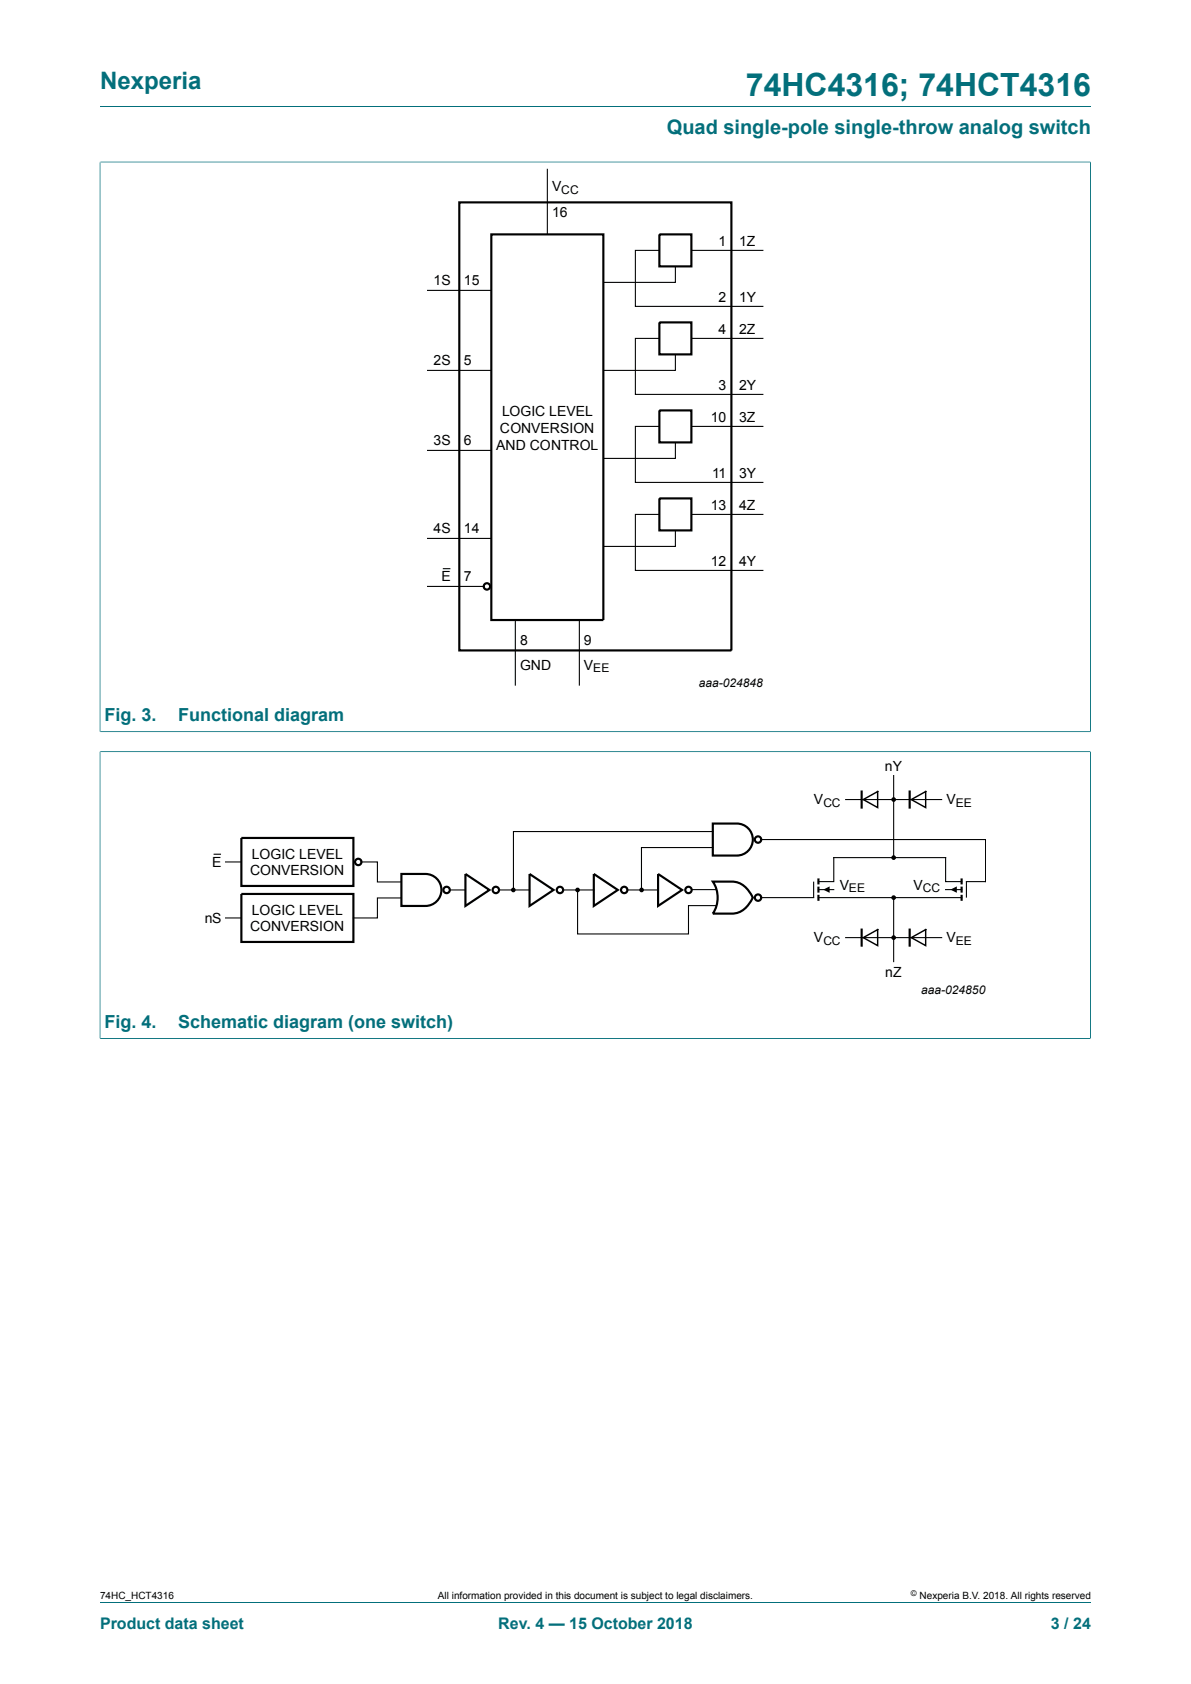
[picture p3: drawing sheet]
<svg xmlns="http://www.w3.org/2000/svg" width="210mm" height="297mm" viewBox="0 0 210 297" stroke-linecap="round" stroke-linejoin="round" font-family="sans-serif">
<path d="M17.6 18.8h174.8M17.6 28.6h174.7M17.6 28.5v100.6M192.3 28.5v100.6M17.6 129h174.7M17.6 132.6h174.7M17.6 132.5v50.7M192.3 132.5v50.7M17.6 183.1h174.7M17.6 282.6h174.8" fill="none" stroke="#036f7b" stroke-width=".18"/>
<g fill="none" stroke="#000" stroke-width=".38">
<path d="M81 35.7h48v79h-48zM86.6 41.3h19.8v68.1h-19.8zM116.3 56.9h5.6v5.6h-5.6zM116.3 41.3h5.6v5.7h-5.6zM116.3 72.4h5.6v5.6h-5.6zM116.3 87.9h5.6v5.6h-5.6zM151.9 139.6v2.8M160.4 139.6v2.8M42.6 147.8h19.7v8.5h-19.7zM42.6 157.7h19.7v8.4h-19.7zM70.8 154.1h4.2a2.82 2.82 0 0 1 2.8 2.9 2.82 2.82 0 0 1-2.8 2.8h-4.2zM82.1 154.1l4.2 2.9-4.2 2.8z"/>
<path d="M93.4 154.1l4.2 2.9-4.2 2.8zM104.7 154.1l4.2 2.9-4.2 2.8zM116 154.1l4.3 2.9-4.3 2.8zM125.7 155.5h3.4a4.1 4.1 0 0 1 3.6 2.8 4.4 4.4 0 0 1-3.6 2.8h-3.4a5.1 5.1 0 0 0 0-5.6zM125.7 145.2h4.2a2.82 2.82 0 0 1 2.8 2.9 2.82 2.82 0 0 1-2.8 2.8h-4.2zM144.3 154.9v1.1M144.3 156.4v1M144.3 157.8v1.1M169.6 154.9v1.1M169.6 156.4v1M169.6 157.8v1.1M151.9 164v2.8"/>
<path d="M160.4 164v2.8"/>
<circle cx="85.9" cy="103.4" r=".56"/>
<circle cx="63.2" cy="152" r=".56"/>
<circle cx="78.7" cy="157" r=".56"/>
<circle cx="87.4" cy="157" r=".56"/>
<circle cx="98.7" cy="157" r=".56"/>
<circle cx="110.1" cy="157" r=".56"/>
<circle cx="121.4" cy="157" r=".56"/>
<circle cx="133.7" cy="148.1" r=".56"/>
<circle cx="133.7" cy="158.3" r=".56"/>
</g>
<g fill="none" stroke="#000" stroke-width=".19">
<path d="M96.5 29.8v11.5M75.3 51.2h11.3M116.3 59.7h-4.3v9.9h22.6M116.3 44.2h-4.3v9.8h22.6M119.1 47v2.8h-12.7M121.9 59.7h12.7M121.9 44.2h12.7M75.3 79.4h11.3M75.3 65.3h11.3M116.3 75.2h-4.3v9.9h22.6M119.1 78v2.8h-12.7M119.1 62.5v2.8h-12.7"/>
<path d="M121.9 75.2h12.7M75.3 95h11.3M116.3 90.7h-4.3v9.9h22.6M119.1 93.5v2.9h-12.7M121.9 90.7h12.7M75.3 103.4h10.1M78.1 100.3h1.3M90.9 109.4v11.5M102.2 109.4v11.5M157.6 136.8v14.5M37.7 150.7h1.3M39.7 152h2.9"/>
<path d="M63.7 152h2.8v3.5h4.3M70.8 158.4h-4.3v3.5h-4.2M79.3 157h2.8M88 157h5.4M99.3 157h5.4M101.8 157v7.7h19.6v-5h4.8M110.6 157h5.4M122 156.9h4.2M125.7 146.7h-35.2v10.3M125.7 149.5h-12.6v7.5M134.2 148.1h39.6v7.4h-3.4v2.8M143.5 155.5v2.8h-9.2"/>
<path d="M144.3 155.5h2.7v-4.2h19.7v4.2h2.9M144.3 156.9h2.7M144.3 158.3h25.3M149.1 141h16.9M157.6 158.3v11.3M166.7 156.9h2.9M39.7 161.9h2.9M149.1 165.4h16.9"/>
</g>
<g fill="#000">
<path d="M145.2 156.9l1.1-.6v1.2zM167.6 156.9l1.1-.6v1.2z"/>
<circle cx="90.5" cy="157" r=".28"/>
<circle cx="101.8" cy="157" r=".28"/>
<circle cx="113.1" cy="157" r=".28"/>
<circle cx="157.6" cy="158.3" r=".28"/>
<circle cx="157.6" cy="141" r=".28"/>
<circle cx="157.6" cy="151.3" r=".28"/>
<circle cx="157.6" cy="165.4" r=".28"/>
</g>
<g fill="none" stroke="#000" stroke-width=".25">
<path d="M152.2 141l2.6-1.4v2.8zM160.7 141l2.5-1.4v2.8zM152.2 165.4l2.6-1.4v2.8zM160.7 165.4l2.5-1.4v2.8z"/>
<circle cx="90.5" cy="157" r=".28"/>
<circle cx="101.8" cy="157" r=".28"/>
<circle cx="113.1" cy="157" r=".28"/>
<circle cx="157.6" cy="158.3" r=".28"/>
<circle cx="157.6" cy="141" r=".28"/>
<circle cx="157.6" cy="151.3" r=".28"/>
<circle cx="157.6" cy="165.4" r=".28"/>
</g>
<text font-size="5.6" fill="#036f7b" x="131.5" y="16.8">74HC4316; 74HCT4316</text>
<text font-size="4.2" fill="#036f7b" x="17.6" y="15.6">Nexperia</text>
<text font-size="3.5" fill="#036f7b" x="117.6" y="23.7">Quad single-pole single-throw analog switch</text>
<g font-size="3.2" fill="#036f7b">
<text x="18.4" y="127.2">Fig. 3.</text>
<text x="31.4" y="127.2">Functional diagram</text>
<text x="18.4" y="181.3">Fig. 4.</text>
<text x="31.4" y="181.3">Schematic diagram (one switch)</text>
</g>
<g font-size="2.8" fill="#036f7b">
<text x="17.6" y="287.2">Product data sheet</text>
<text x="87.9" y="287.2">Rev. 4 — 15 October 2018</text>
<text x="185.3" y="287.2">3 / 24</text>
</g>
<g font-size="2.5">
<text x="97.4" y="33.6">V</text>
<text x="97.4" y="38.2">16</text>
<text x="126.7" y="43.4">1</text>
<text x="130.3" y="43.4">1Z</text>
<text x="76.5" y="50.3">1S</text>
<text x="81.8" y="50.3">15</text>
<text x="126.7" y="53.3">2</text>
<text x="130.3" y="53.3">1Y</text>
<text x="126.7" y="58.9">4</text>
<text x="130.3" y="58.9">2Z</text>
<text x="76.5" y="64.4">2S</text>
<text x="81.8" y="64.4">5</text>
<text x="126.7" y="68.8">3</text>
<text x="130.3" y="68.8">2Y</text>
<text x="88.1" y="76.4">CONVERSION</text>
<text x="88.5" y="73.5">LOGIC LEVEL</text>
<text x="125.4" y="74.5">10</text>
<text x="130.3" y="74.5">3Z</text>
<text x="76.5" y="78.5">3S</text>
<text x="81.8" y="78.5">6</text>
<text x="87.5" y="79.4">AND CONTROL</text>
<text x="125.4" y="90">13</text>
<text x="125.5" y="84.3">11</text>
<text x="130.3" y="90">4Z</text>
<text x="130.3" y="84.3">3Y</text>
<text x="76.5" y="94.1">4S</text>
<text x="81.8" y="94.1">14</text>
<text x="125.4" y="99.8">12</text>
<text x="130.3" y="99.8">4Y</text>
<text x="77.9" y="102.5">E</text>
<text x="81.8" y="102.5">7</text>
<text x="91.7" y="113.8">8</text>
<text x="102.9" y="113.8">9</text>
<text x="91.7" y="118.1">GND</text>
<text x="102.9" y="118.1">V</text>
<text x="156" y="135.9">nY</text>
<text x="143.5" y="141.8">V</text>
<text x="166.9" y="141.8">V</text>
<text x="37.4" y="152.9">E</text>
<text x="44.1" y="154.4">CONVERSION</text>
<text x="44.4" y="151.4">LOGIC LEVEL</text>
<text x="44.4" y="161.3">LOGIC LEVEL</text>
<text x="148.1" y="156.9">V</text>
<text x="161" y="156.9">V</text>
<text x="36.1" y="162.8">nS</text>
<text x="44.1" y="164.2">CONVERSION</text>
<text x="143.5" y="166.2">V</text>
<text x="166.9" y="166.2">V</text>
<text x="156.1" y="172.4">nZ</text>
</g>
<g font-size="2.1">
<text x="98.9" y="34.1">CC</text>
<text x="104.6" y="118.5">EE</text>
<text x="123.2" y="121.1">aaa-024848</text>
<text x="145.2" y="142.3">CC</text>
<text x="168.5" y="142.3">EE</text>
<text x="149.7" y="157.4">EE</text>
<text x="162.7" y="157.4">CC</text>
<text x="145.2" y="166.7">CC</text>
<text x="168.5" y="166.7">EE</text>
<text x="162.4" y="175.2">aaa-024850</text>
</g>
<g font-size="1.8">
<text x="17.6" y="282">74HC_HCT4316</text>
<text x="77.2" y="282">All information provided in this document is subject to legal disclaimers.</text>
<text x="162.2" y="282">Nexperia B.V. 2018. All rights reserved</text>
</g>
<text font-size="1.4" x="160.6" y="281.6">©</text>
</svg>
